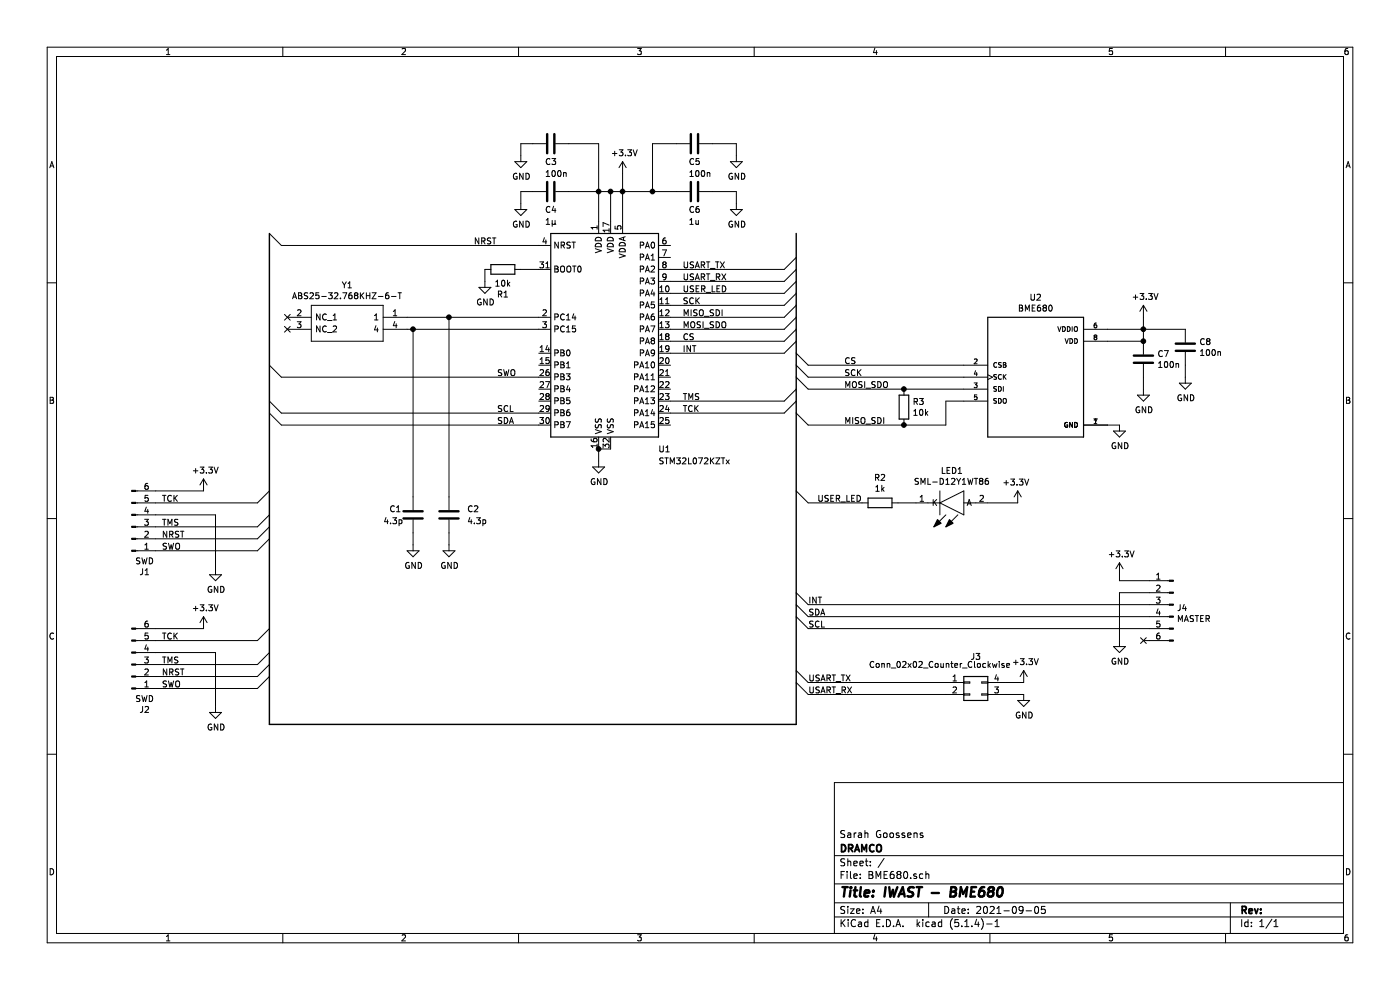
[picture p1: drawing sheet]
EESchema Schematic File Version 4
LIBS:BME680-cache
EELAYER 30 0
EELAYER END
$Descr A4 11693 8268
encoding utf-8
Sheet 1 1
Title "IWAST - BME680"
Date "2021-09-05"
Rev ""
Comp "DRAMCO"
Comment1 "Sarah Goossens"
Comment2 ""
Comment3 ""
Comment4 ""
$EndDescr
$Comp
L BME680:BME680 U2
U 1 1
P 8650 3150
F 0 "U2" H 8650 3817 50  0000 C CNN
F 1 "BME680" H 8650 3726 50  0000 C CNN
F 2 "BME680:PSON80P300X300X100-8N" H 8650 3150 50  0001 L BNN
F 3 "Unavailable" H 8650 3150 50  0001 L BNN
F 4 "None" H 8650 3150 50  0001 L BNN "Field4"
F 5 "LGA-8 Bosch Tools" H 8650 3150 50  0001 L BNN "Field5"
F 6 "BME680" H 8650 3150 50  0001 L BNN "Field6"
F 7 "Integrated Environmental Unit" H 8650 3150 50  0001 L BNN "Field7"
F 8 "Bosch Sensortec" H 8650 3150 50  0001 L BNN "Field8"
	1    8650 3150
	1    0    0    -1  
$EndComp
$Comp
L Device:C C7
U 1 1
P 9550 3000
F 0 "C7" H 9665 3046 50  0000 L CNN
F 1 "100n" H 9665 2955 50  0000 L CNN
F 2 "Capacitor_SMD:C_0805_2012Metric_Pad1.15x1.40mm_HandSolder" H 9588 2850 50  0001 C CNN
F 3 "~" H 9550 3000 50  0001 C CNN
	1    9550 3000
	1    0    0    -1  
$EndComp
$Comp
L Device:C C8
U 1 1
P 9900 2900
F 0 "C8" H 10015 2946 50  0000 L CNN
F 1 "100n" H 10015 2855 50  0000 L CNN
F 2 "Capacitor_SMD:C_0805_2012Metric_Pad1.15x1.40mm_HandSolder" H 9938 2750 50  0001 C CNN
F 3 "~" H 9900 2900 50  0001 C CNN
	1    9900 2900
	1    0    0    -1  
$EndComp
$Comp
L power:GND #PWR021
U 1 1
P 9550 3250
F 0 "#PWR021" H 9550 3000 50  0001 C CNN
F 1 "GND" H 9555 3077 50  0000 C CNN
F 2 "" H 9550 3250 50  0001 C CNN
F 3 "" H 9550 3250 50  0001 C CNN
	1    9550 3250
	1    0    0    -1  
$EndComp
$Comp
L power:GND #PWR022
U 1 1
P 9900 3150
F 0 "#PWR022" H 9900 2900 50  0001 C CNN
F 1 "GND" H 9905 2977 50  0000 C CNN
F 2 "" H 9900 3150 50  0001 C CNN
F 3 "" H 9900 3150 50  0001 C CNN
	1    9900 3150
	1    0    0    -1  
$EndComp
$Comp
L power:GND #PWR017
U 1 1
P 9350 3550
F 0 "#PWR017" H 9350 3300 50  0001 C CNN
F 1 "GND" H 9355 3377 50  0000 C CNN
F 2 "" H 9350 3550 50  0001 C CNN
F 3 "" H 9350 3550 50  0001 C CNN
	1    9350 3550
	1    0    0    -1  
$EndComp
Wire Wire Line
	9250 2850 9550 2850
Wire Wire Line
	9550 2850 9550 2750
Connection ~ 9550 2850
Wire Wire Line
	9550 2750 9900 2750
Wire Wire Line
	9550 3250 9550 3150
Wire Wire Line
	9900 3150 9900 3050
Wire Wire Line
	9350 3550 9250 3550
Text Label 7050 3250 0    50   ~ 0
MOSI_SDO
Text Label 7050 3550 0    50   ~ 0
MISO_SDI
$Comp
L power:+3.3V #PWR018
U 1 1
P 9350 4800
F 0 "#PWR018" H 9350 4650 50  0001 C CNN
F 1 "+3.3V" H 9365 4973 50  0000 C CNN
F 2 "" H 9350 4800 50  0001 C CNN
F 3 "" H 9350 4800 50  0001 C CNN
	1    9350 4800
	1    0    0    -1  
$EndComp
$Comp
L power:GND #PWR019
U 1 1
P 9350 5350
F 0 "#PWR019" H 9350 5100 50  0001 C CNN
F 1 "GND" H 9355 5177 50  0000 C CNN
F 2 "" H 9350 5350 50  0001 C CNN
F 3 "" H 9350 5350 50  0001 C CNN
	1    9350 5350
	1    0    0    -1  
$EndComp
$Comp
L power:+3.3V #PWR020
U 1 1
P 9550 2650
F 0 "#PWR020" H 9550 2500 50  0001 C CNN
F 1 "+3.3V" H 9565 2823 50  0000 C CNN
F 2 "" H 9550 2650 50  0001 C CNN
F 3 "" H 9550 2650 50  0001 C CNN
	1    9550 2650
	1    0    0    -1  
$EndComp
Wire Wire Line
	9250 2750 9550 2750
Connection ~ 9550 2750
$Comp
L Device:R R2
U 1 1
P 7350 4200
F 0 "R2" V 7557 4200 50  0000 C CNN
F 1 "1k" V 7466 4200 50  0000 C CNN
F 2 "Resistor_SMD:R_0805_2012Metric_Pad1.15x1.40mm_HandSolder" V 7280 4200 50  0001 C CNN
F 3 "~" H 7350 4200 50  0001 C CNN
	1    7350 4200
	0    1    -1   0   
$EndComp
Entry Wire Line
	6650 4100 6750 4200
$Comp
L Connector:Conn_01x06_Male J4
U 1 1
P 9800 5050
F 0 "J4" H 9772 5024 50  0000 R CNN
F 1 "MASTER" H 9772 4933 50  0000 R CNN
F 2 "ConnectorHorizontalPcb:ConnectorHorizontalPcb" H 9800 5050 50  0001 C CNN
F 3 "~" H 9800 5050 50  0001 C CNN
	1    9800 5050
	-1   0    0    -1  
$EndComp
Wire Wire Line
	9600 4950 9350 4950
Wire Wire Line
	9350 4950 9350 5350
$Comp
L LED_SML-D12Y1WT86:SML-D12Y1WT86 LED1
U 1 1
P 7650 4200
F 0 "LED1" H 7950 3935 50  0000 C CNN
F 1 "SML-D12Y1WT86" H 7950 4026 50  0000 C CNN
F 2 "LED_SMD:LED_0805_2012Metric_Pad1.15x1.40mm_HandSolder" H 8150 4350 50  0001 L BNN
F 3 "https://componentsearchengine.com/Datasheets/1/SML-D12Y1WT86.pdf" H 8150 4250 50  0001 L BNN
F 4 "LED Yellow 100mcd SMT 1608(0603)" H 8150 4150 50  0001 L BNN "Description"
F 5 "0.55" H 8150 4050 50  0001 L BNN "Height"
F 6 "755-SML-D12Y1WT86" H 8150 3950 50  0001 L BNN "Mouser Part Number"
F 7 "https://www.mouser.com/Search/Refine.aspx?Keyword=755-SML-D12Y1WT86" H 8150 3850 50  0001 L BNN "Mouser Price/Stock"
F 8 "ROHM Semiconductor" H 8150 3750 50  0001 L BNN "Manufacturer_Name"
F 9 "SML-D12Y1WT86" H 8150 3650 50  0001 L BNN "Manufacturer_Part_Number"
	1    7650 4200
	1    0    0    1   
$EndComp
Wire Wire Line
	7650 4200 7500 4200
$Comp
L power:+3.3V #PWR014
U 1 1
P 8500 4200
F 0 "#PWR014" H 8500 4050 50  0001 C CNN
F 1 "+3.3V" H 8515 4373 50  0000 C CNN
F 2 "" H 8500 4200 50  0001 C CNN
F 3 "" H 8500 4200 50  0001 C CNN
	1    8500 4200
	-1   0    0    -1  
$EndComp
Wire Wire Line
	8500 4200 8250 4200
Wire Wire Line
	7200 4200 6750 4200
Text Label 7200 4200 2    50   ~ 0
USER_LED
Wire Wire Line
	9600 4850 9350 4850
NoConn ~ 9550 5350
Wire Wire Line
	9350 4850 9350 4800
$Comp
L Device:R R3
U 1 1
P 7550 3400
F 0 "R3" H 7620 3446 50  0000 L CNN
F 1 "10k" H 7620 3355 50  0000 L CNN
F 2 "Resistor_SMD:R_0805_2012Metric_Pad1.15x1.40mm_HandSolder" V 7480 3400 50  0001 C CNN
F 3 "~" H 7550 3400 50  0001 C CNN
	1    7550 3400
	1    0    0    -1  
$EndComp
Connection ~ 7550 3250
Connection ~ 7550 3550
Wire Wire Line
	7550 3250 8050 3250
Wire Wire Line
	7900 3350 8050 3350
Wire Wire Line
	9600 5350 9550 5350
Text Label 6750 5250 0    50   ~ 0
SCL
Text Label 6750 5150 0    50   ~ 0
SDA
Text Label 6750 5050 0    50   ~ 0
INT
Entry Wire Line
	6650 5150 6750 5250
Entry Wire Line
	6650 5050 6750 5150
Entry Wire Line
	6650 4950 6750 5050
Wire Wire Line
	6750 5050 9600 5050
Wire Wire Line
	6750 5150 9600 5150
Wire Wire Line
	6750 5250 9600 5250
Text Label 5700 2450 0    50   ~ 0
USER_LED
Text Label 5700 2550 0    50   ~ 0
SCK
Text Label 5700 2650 0    50   ~ 0
MISO_SDI
Text Label 5700 2750 0    50   ~ 0
MOSI_SDO
Text Label 5700 2950 0    50   ~ 0
INT
Text Label 5700 2850 0    50   ~ 0
CS
Text Label 7050 3050 0    50   ~ 0
CS
Text Label 4150 3450 0    50   ~ 0
SCL
Text Label 4150 3550 0    50   ~ 0
SDA
Wire Wire Line
	5600 2450 6550 2450
Entry Wire Line
	6550 2450 6650 2350
Wire Wire Line
	5600 2550 6550 2550
Wire Wire Line
	5600 2650 6550 2650
Wire Wire Line
	5600 2750 6550 2750
Wire Wire Line
	5600 2950 6550 2950
Wire Wire Line
	5600 2850 6550 2850
Entry Wire Line
	6550 2850 6650 2750
Entry Wire Line
	6550 2550 6650 2450
Entry Wire Line
	6550 2650 6650 2550
Entry Wire Line
	6550 2750 6650 2650
Entry Wire Line
	6550 2950 6650 2850
Wire Wire Line
	6750 3050 8050 3050
Wire Wire Line
	6750 3150 8050 3150
Wire Wire Line
	6750 3250 7550 3250
Wire Wire Line
	6750 3550 7550 3550
Entry Wire Line
	6650 2950 6750 3050
Entry Wire Line
	6650 3050 6750 3150
Entry Wire Line
	6650 3150 6750 3250
Entry Wire Line
	6650 3450 6750 3550
$Comp
L Connector:Conn_01x06_Male J1
U 1 1
P 1100 4400
F 0 "J1" H 1208 4781 50  0000 C CNN
F 1 "SWD" H 1208 4690 50  0000 C CNN
F 2 "Connector_PinHeader_2.54mm:PinHeader_1x06_P2.54mm_Vertical" H 1100 4400 50  0001 C CNN
F 3 "~" H 1100 4400 50  0001 C CNN
	1    1100 4400
	1    0    0    1   
$EndComp
Wire Wire Line
	1300 4100 1700 4100
Text Label 1350 4600 0    50   ~ 0
SWO
Text Label 1350 4500 0    50   ~ 0
NRST
Text Label 1350 4400 0    50   ~ 0
TMS
Text Label 1350 4200 0    50   ~ 0
TCK
$Comp
L power:+3.3V #PWR01
U 1 1
P 1700 4100
F 0 "#PWR01" H 1700 3950 50  0001 C CNN
F 1 "+3.3V" H 1715 4273 50  0000 C CNN
F 2 "" H 1700 4100 50  0001 C CNN
F 3 "" H 1700 4100 50  0001 C CNN
	1    1700 4100
	1    0    0    -1  
$EndComp
$Comp
L power:GND #PWR03
U 1 1
P 1800 4750
F 0 "#PWR03" H 1800 4500 50  0001 C CNN
F 1 "GND" H 1805 4577 50  0000 C CNN
F 2 "" H 1800 4750 50  0001 C CNN
F 3 "" H 1800 4750 50  0001 C CNN
	1    1800 4750
	1    0    0    -1  
$EndComp
Wire Wire Line
	1800 4300 1800 4750
Wire Wire Line
	1300 4300 1800 4300
Wire Wire Line
	5600 3450 6550 3450
Text Label 5700 3450 0    50   ~ 0
TCK
Wire Wire Line
	5600 3350 6550 3350
Text Label 5700 3350 0    50   ~ 0
TMS
Text Label 4150 2050 2    50   ~ 0
NRST
Entry Wire Line
	6550 3350 6650 3250
Entry Wire Line
	6550 3450 6650 3350
Wire Wire Line
	1300 4200 2150 4200
Wire Wire Line
	1300 4400 2150 4400
Wire Wire Line
	1300 4500 2150 4500
Wire Wire Line
	1300 4600 2150 4600
Entry Wire Line
	2150 4200 2250 4100
Entry Wire Line
	2150 4400 2250 4300
Entry Wire Line
	2150 4500 2250 4400
Entry Wire Line
	2150 4600 2250 4500
$Comp
L Device:R R1
U 1 1
P 4200 2250
F 0 "R1" V 4407 2250 50  0000 C CNN
F 1 "10k" V 4316 2250 50  0000 C CNN
F 2 "Resistor_SMD:R_0805_2012Metric_Pad1.15x1.40mm_HandSolder" V 4130 2250 50  0001 C CNN
F 3 "~" H 4200 2250 50  0001 C CNN
	1    4200 2250
	0    -1   1    0   
$EndComp
$Comp
L power:GND #PWR07
U 1 1
P 4050 2350
F 0 "#PWR07" H 4050 2100 50  0001 C CNN
F 1 "GND" H 4055 2177 50  0000 C CNN
F 2 "" H 4050 2350 50  0001 C CNN
F 3 "" H 4050 2350 50  0001 C CNN
	1    4050 2350
	1    0    0    -1  
$EndComp
Wire Wire Line
	4050 2250 4050 2350
$Comp
L power:GND #PWR010
U 1 1
P 5000 3850
F 0 "#PWR010" H 5000 3600 50  0001 C CNN
F 1 "GND" H 5005 3677 50  0000 C CNN
F 2 "" H 5000 3850 50  0001 C CNN
F 3 "" H 5000 3850 50  0001 C CNN
	1    5000 3850
	1    0    0    -1  
$EndComp
$Comp
L Device:C C4
U 1 1
P 4600 1600
F 0 "C4" V 4750 1550 50  0000 L CNN
F 1 "1µ" V 4850 1550 50  0000 L CNN
F 2 "Capacitor_SMD:C_0805_2012Metric_Pad1.15x1.40mm_HandSolder" H 4638 1450 50  0001 C CNN
F 3 "~" H 4600 1600 50  0001 C CNN
	1    4600 1600
	0    1    1    0   
$EndComp
Wire Wire Line
	5100 1850 5100 1600
Wire Wire Line
	5200 1850 5200 1600
Wire Wire Line
	5100 1600 5200 1600
Connection ~ 5200 1600
Wire Wire Line
	5200 1600 5200 1450
$Comp
L power:+3.3V #PWR011
U 1 1
P 5200 1450
F 0 "#PWR011" H 5200 1300 50  0001 C CNN
F 1 "+3.3V" H 5215 1623 50  0000 C CNN
F 2 "" H 5200 1450 50  0001 C CNN
F 3 "" H 5200 1450 50  0001 C CNN
	1    5200 1450
	1    0    0    -1  
$EndComp
$Comp
L SamacSys_Parts:ABS25-32.768KHZ-6-T Y1
U 1 1
P 3400 2750
F 0 "Y1" H 3900 2385 50  0000 C CNN
F 1 "ABS25-32.768KHZ-6-T" H 3900 2476 50  0000 C CNN
F 2 "SamacSys_Parts:ABS25" H 4250 2850 50  0001 L CNN
F 3 "http://www.abracon.com/Resonators/abs25.pdf" H 4250 2750 50  0001 L CNN
F 4 "32.768 kHz LOW FREQUENCY SMD CRYSTAL" H 4250 2650 50  0001 L CNN "Description"
F 5 "" H 4250 2550 50  0001 L CNN "Height"
F 6 "815-ABS25-32.768K6-T" H 4250 2450 50  0001 L CNN "Mouser Part Number"
F 7 "https://www.mouser.co.uk/ProductDetail/ABRACON/ABS25-32768KHZ-6-T?qs=wl%2FhatdkTudHMJeSjMoOzg%3D%3D" H 4250 2350 50  0001 L CNN "Mouser Price/Stock"
F 8 "ABRACON" H 4250 2250 50  0001 L CNN "Manufacturer_Name"
F 9 "ABS25-32.768KHZ-6-T" H 4250 2150 50  0001 L CNN "Manufacturer_Part_Number"
	1    3400 2750
	-1   0    0    1   
$EndComp
Wire Bus Line
	2250 6050 6650 6050
Entry Wire Line
	2250 1950 2350 2050
$Comp
L Device:C C1
U 1 1
P 3450 4300
F 0 "C1" H 3250 4350 50  0000 L CNN
F 1 "4.3p" H 3200 4250 50  0000 L CNN
F 2 "Capacitor_SMD:C_0805_2012Metric_Pad1.15x1.40mm_HandSolder" H 3488 4150 50  0001 C CNN
F 3 "~" H 3450 4300 50  0001 C CNN
	1    3450 4300
	1    0    0    -1  
$EndComp
$Comp
L Device:C C2
U 1 1
P 3750 4300
F 0 "C2" H 3900 4350 50  0000 L CNN
F 1 "4.3p" H 3900 4250 50  0000 L CNN
F 2 "Capacitor_SMD:C_0805_2012Metric_Pad1.15x1.40mm_HandSolder" H 3788 4150 50  0001 C CNN
F 3 "~" H 3750 4300 50  0001 C CNN
	1    3750 4300
	1    0    0    -1  
$EndComp
$Comp
L power:GND #PWR05
U 1 1
P 3450 4550
F 0 "#PWR05" H 3450 4300 50  0001 C CNN
F 1 "GND" H 3455 4377 50  0000 C CNN
F 2 "" H 3450 4550 50  0001 C CNN
F 3 "" H 3450 4550 50  0001 C CNN
	1    3450 4550
	1    0    0    -1  
$EndComp
$Comp
L power:GND #PWR06
U 1 1
P 3750 4550
F 0 "#PWR06" H 3750 4300 50  0001 C CNN
F 1 "GND" H 3755 4377 50  0000 C CNN
F 2 "" H 3750 4550 50  0001 C CNN
F 3 "" H 3750 4550 50  0001 C CNN
	1    3750 4550
	1    0    0    -1  
$EndComp
Wire Wire Line
	3450 4450 3450 4550
Wire Wire Line
	3750 4450 3750 4550
NoConn ~ 2400 2650
NoConn ~ 2400 2750
Text Label 7050 3150 0    50   ~ 0
SCK
$Comp
L Connector:Conn_01x06_Male J2
U 1 1
P 1100 5550
F 0 "J2" H 1208 5931 50  0000 C CNN
F 1 "SWD" H 1208 5840 50  0000 C CNN
F 2 "Logo:PinHeader_1x06_P2.54mm_Vertical_SMD" H 1100 5550 50  0001 C CNN
F 3 "~" H 1100 5550 50  0001 C CNN
	1    1100 5550
	1    0    0    1   
$EndComp
Wire Wire Line
	1300 5250 1700 5250
Wire Wire Line
	1300 5350 2150 5350
Wire Wire Line
	1300 5450 1800 5450
Wire Wire Line
	1300 5550 2150 5550
Wire Wire Line
	1300 5650 2150 5650
Wire Wire Line
	1300 5750 2150 5750
Entry Wire Line
	2150 5750 2250 5650
Entry Wire Line
	2150 5650 2250 5550
Entry Wire Line
	2150 5550 2250 5450
Entry Wire Line
	2150 5350 2250 5250
$Comp
L power:GND #PWR04
U 1 1
P 1800 5900
F 0 "#PWR04" H 1800 5650 50  0001 C CNN
F 1 "GND" H 1805 5727 50  0000 C CNN
F 2 "" H 1800 5900 50  0001 C CNN
F 3 "" H 1800 5900 50  0001 C CNN
	1    1800 5900
	1    0    0    -1  
$EndComp
$Comp
L power:+3.3V #PWR02
U 1 1
P 1700 5250
F 0 "#PWR02" H 1700 5100 50  0001 C CNN
F 1 "+3.3V" H 1715 5423 50  0000 C CNN
F 2 "" H 1700 5250 50  0001 C CNN
F 3 "" H 1700 5250 50  0001 C CNN
	1    1700 5250
	1    0    0    -1  
$EndComp
Wire Wire Line
	1800 5900 1800 5450
Text Label 1350 5350 0    50   ~ 0
TCK
Text Label 1350 5550 0    50   ~ 0
TMS
Text Label 1350 5650 0    50   ~ 0
NRST
Text Label 1350 5750 0    50   ~ 0
SWO
Wire Wire Line
	5000 1600 5000 1850
$Comp
L power:GND #PWR09
U 1 1
P 4350 1700
F 0 "#PWR09" H 4350 1450 50  0001 C CNN
F 1 "GND" H 4355 1527 50  0000 C CNN
F 2 "" H 4350 1700 50  0001 C CNN
F 3 "" H 4350 1700 50  0001 C CNN
	1    4350 1700
	1    0    0    -1  
$EndComp
Wire Wire Line
	4450 1600 4350 1600
Wire Wire Line
	4350 1600 4350 1700
$Comp
L Device:C C6
U 1 1
P 5800 1600
F 0 "C6" V 5950 1550 50  0000 L CNN
F 1 "1u" V 6050 1550 50  0000 L CNN
F 2 "Capacitor_SMD:C_0805_2012Metric_Pad1.15x1.40mm_HandSolder" H 5838 1450 50  0001 C CNN
F 3 "~" H 5800 1600 50  0001 C CNN
	1    5800 1600
	0    1    1    0   
$EndComp
$Comp
L Device:C C5
U 1 1
P 5800 1200
F 0 "C5" V 5950 1150 50  0000 L CNN
F 1 "100n" V 6050 1150 50  0000 L CNN
F 2 "Capacitor_SMD:C_0805_2012Metric_Pad1.15x1.40mm_HandSolder" H 5838 1050 50  0001 C CNN
F 3 "~" H 5800 1200 50  0001 C CNN
	1    5800 1200
	0    1    1    0   
$EndComp
$Comp
L power:GND #PWR013
U 1 1
P 6150 1700
F 0 "#PWR013" H 6150 1450 50  0001 C CNN
F 1 "GND" H 6155 1527 50  0000 C CNN
F 2 "" H 6150 1700 50  0001 C CNN
F 3 "" H 6150 1700 50  0001 C CNN
	1    6150 1700
	1    0    0    -1  
$EndComp
$Comp
L power:GND #PWR012
U 1 1
P 6150 1300
F 0 "#PWR012" H 6150 1050 50  0001 C CNN
F 1 "GND" H 6155 1127 50  0000 C CNN
F 2 "" H 6150 1300 50  0001 C CNN
F 3 "" H 6150 1300 50  0001 C CNN
	1    6150 1300
	1    0    0    -1  
$EndComp
Wire Wire Line
	6150 1600 6150 1700
Wire Wire Line
	6150 1200 6150 1300
Wire Wire Line
	5600 2250 6550 2250
Wire Wire Line
	5600 2350 6550 2350
Text Label 5700 2350 0    50   ~ 0
USART_RX
Entry Wire Line
	6650 2150 6550 2250
Entry Wire Line
	6550 2350 6650 2250
$Comp
L Connector_Generic:Conn_02x02_Counter_Clockwise J3
U 1 1
P 8100 5700
F 0 "J3" H 8150 5917 50  0000 C CNN
F 1 "Conn_02x02_Counter_Clockwise" H 7850 5850 50  0000 C CNN
F 2 "IWAST_BME680_v3:PinHeader_2x02_P2.54mm_Vertical_SMD" H 8100 5700 50  0001 C CNN
F 3 "~" H 8100 5700 50  0001 C CNN
	1    8100 5700
	1    0    0    -1  
$EndComp
Wire Wire Line
	7900 5700 6750 5700
Wire Wire Line
	7900 5800 6750 5800
Wire Wire Line
	8400 5700 8550 5700
Wire Wire Line
	8400 5800 8550 5800
Text Label 6750 5700 0    50   ~ 0
USART_TX
Text Label 6750 5800 0    50   ~ 0
USART_RX
Entry Wire Line
	6650 5600 6750 5700
Entry Wire Line
	6650 5700 6750 5800
$Comp
L power:GND #PWR016
U 1 1
P 8550 5800
F 0 "#PWR016" H 8550 5550 50  0001 C CNN
F 1 "GND" H 8555 5627 50  0000 C CNN
F 2 "" H 8550 5800 50  0001 C CNN
F 3 "" H 8550 5800 50  0001 C CNN
	1    8550 5800
	1    0    0    -1  
$EndComp
$Comp
L power:+3.3V #PWR015
U 1 1
P 8550 5700
F 0 "#PWR015" H 8550 5550 50  0001 C CNN
F 1 "+3.3V" H 8565 5873 50  0000 C CNN
F 2 "" H 8550 5700 50  0001 C CNN
F 3 "" H 8550 5700 50  0001 C CNN
	1    8550 5700
	1    0    0    -1  
$EndComp
Text Label 4150 3150 0    50   ~ 0
SWO
$Comp
L MCU_ST_STM32L0:STM32L072KZTx U1
U 1 1
P 5100 2750
F 0 "U1" H 5550 1750 50  0000 C CNN
F 1 "STM32L072KZTx" H 5800 1650 50  0000 C CNN
F 2 "Package_QFP:LQFP-32_7x7mm_P0.8mm" H 4600 1850 50  0001 R CNN
F 3 "http://www.st.com/st-web-ui/static/active/en/resource/technical/document/datasheet/DM00141133.pdf" H 5100 2750 50  0001 C CNN
	1    5100 2750
	1    0    0    -1  
$EndComp
Wire Wire Line
	4750 1600 5000 1600
Wire Wire Line
	5000 1600 5100 1600
Connection ~ 5000 1600
Connection ~ 5100 1600
Text Label 5700 2250 0    50   ~ 0
USART_TX
Wire Wire Line
	2350 2050 4500 2050
Wire Wire Line
	4350 2250 4500 2250
Wire Wire Line
	5000 3750 5100 3750
Wire Wire Line
	5000 3750 5000 3850
Connection ~ 5000 3750
Wire Wire Line
	3400 2650 3750 2650
Wire Wire Line
	3400 2750 3450 2750
Wire Wire Line
	3450 2750 3450 4150
Connection ~ 3450 2750
Wire Wire Line
	3450 2750 4500 2750
Wire Wire Line
	3750 2650 3750 4150
Connection ~ 3750 2650
Wire Wire Line
	3750 2650 4500 2650
Entry Wire Line
	2250 3050 2350 3150
Wire Wire Line
	2350 3150 4500 3150
Entry Wire Line
	2250 3350 2350 3450
Wire Wire Line
	2350 3450 4500 3450
Entry Wire Line
	2250 3450 2350 3550
Wire Wire Line
	2350 3550 4500 3550
Wire Wire Line
	9550 2750 9550 2650
Wire Wire Line
	7550 3550 7900 3550
Wire Wire Line
	7900 3350 7900 3550
Wire Wire Line
	5950 1200 6150 1200
Wire Wire Line
	5950 1600 6150 1600
Wire Wire Line
	5650 1600 5450 1600
Wire Wire Line
	5650 1200 5450 1200
Wire Wire Line
	5450 1200 5450 1600
Connection ~ 5450 1600
Wire Wire Line
	5450 1600 5200 1600
$Comp
L Device:C C3
U 1 1
P 4600 1200
F 0 "C3" V 4750 1150 50  0000 L CNN
F 1 "100n" V 4850 1150 50  0000 L CNN
F 2 "Capacitor_SMD:C_0805_2012Metric_Pad1.15x1.40mm_HandSolder" H 4638 1050 50  0001 C CNN
F 3 "~" H 4600 1200 50  0001 C CNN
	1    4600 1200
	0    1    1    0   
$EndComp
Wire Wire Line
	4750 1200 5000 1200
Wire Wire Line
	5000 1200 5000 1600
$Comp
L power:GND #PWR08
U 1 1
P 4350 1300
F 0 "#PWR08" H 4350 1050 50  0001 C CNN
F 1 "GND" H 4355 1127 50  0000 C CNN
F 2 "" H 4350 1300 50  0001 C CNN
F 3 "" H 4350 1300 50  0001 C CNN
	1    4350 1300
	1    0    0    -1  
$EndComp
Wire Wire Line
	4350 1300 4350 1200
Wire Wire Line
	4350 1200 4450 1200
Wire Bus Line
	2250 1950 2250 6050
Wire Bus Line
	6650 1950 6650 6050
$EndSCHEMATC
